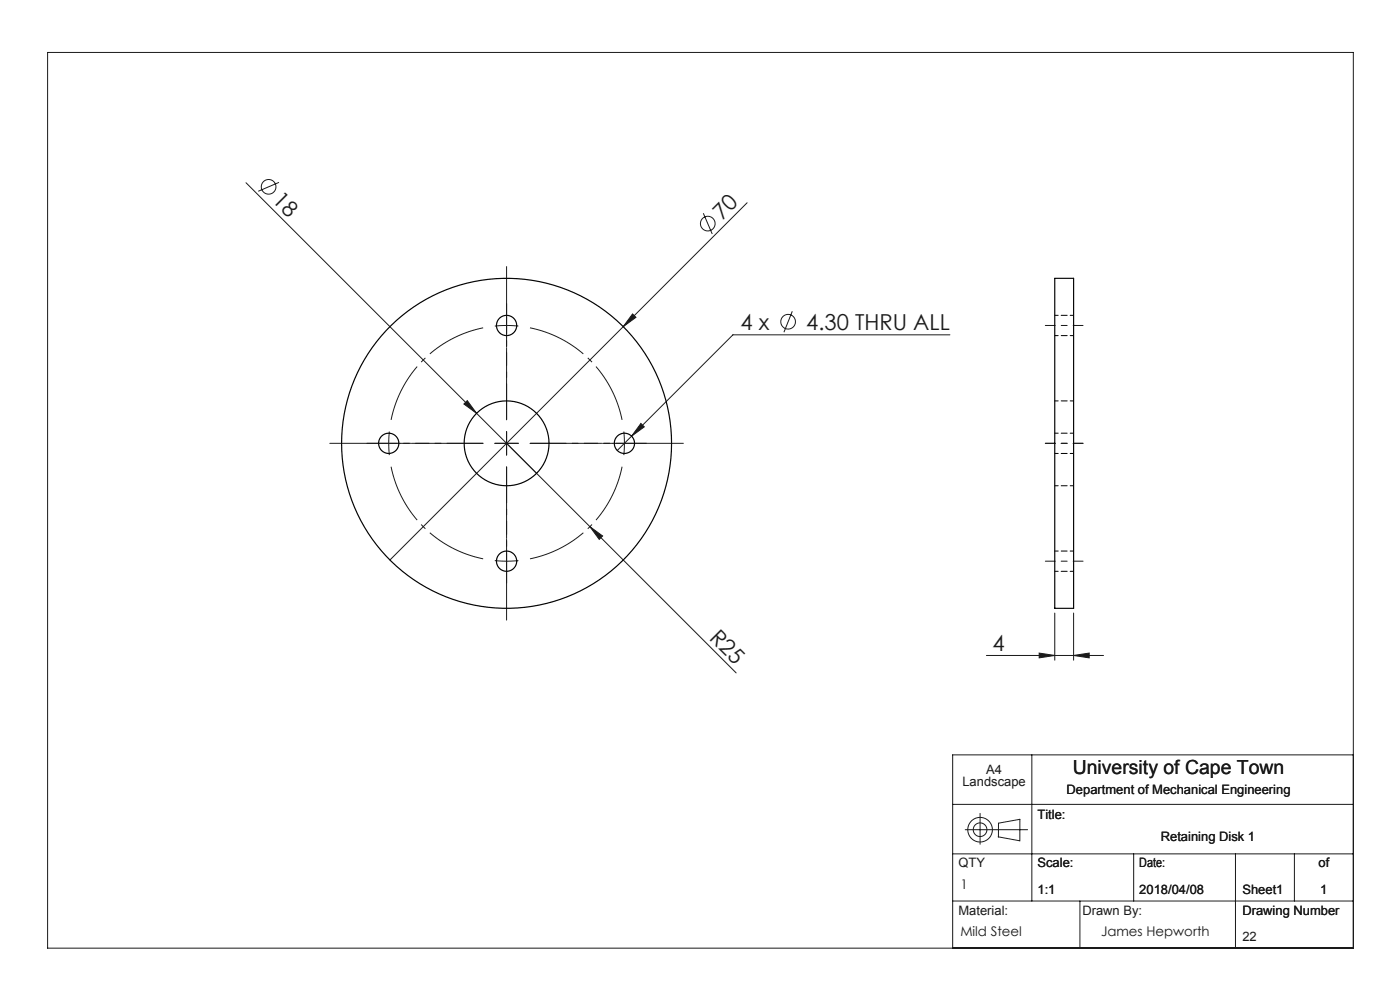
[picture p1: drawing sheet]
<svg xmlns="http://www.w3.org/2000/svg" width="297mm" height="210mm" viewBox="0 0 297 210" stroke-linecap="round" stroke-linejoin="round" font-family="sans-serif">
<g fill="none" stroke="#191924" stroke-width=".21">
<path d="M10.1 11.1h277v190h-277zM52.2 38.8l48.9 48.9M59.2 38.7l-4.4 1.9M149.2 45.2l1.9 4.4M158.5 43l-75.8 75.8M134.2 66.6l.7 .7-2.7 2zM168.1 66l-1.8 4.5M201.5 71h-46l-24.6 24.6M80 94h5M82.6 91.5l-.1 2.5 .1 2.5M98.4 85.7l.7-.7 2 2.7zM101.1 87.7l24 24"/>
<path d="M105 94h5M107.5 91.5v5M136 89.8l.7 .7-2.7 2zM125.1 111.7l2.7 2-.7 .7zM125.1 111.7l31.1 31M209.3 139h24.8M220.5 138.5l3.3 .5-3.3 .5zM223.8 130v10M227.8 139l3.3-.5v1zM227.8 130v10M202.1 170.6h85M204.8 176h13.2"/>
<path d="M207.9 172.5v6.6M211.8 177.5l4.5 .8M211.8 177.5v-2.9l4.6-.8v4.6M218.9 160.1v31M287.1 160.1h-85v41M202.1 191.1h85M202.1 181.1h85M229.1 191.1v10M240.5 181.1v10M262.1 181.1v20M274.6 181.1v10"/>
<circle cx="57" cy="39.6" r="1.56"/>
<circle cx="150.1" cy="47.4" r="1.56"/>
<circle cx="167.2" cy="68.2" r="1.56"/>
<circle cx="207.9" cy="176" r="1.45"/>
<circle cx="207.9" cy="176" r="2.61"/>
</g>
<path d="M107.5 69l-2.5 .2M107.5 69l2.5 .2M132.5 94l-.2-2.5M132.5 94l-.2 2.5M107.5 119l2.5-.1M107.5 119l-2.5-.1" fill="none" stroke="#191924" stroke-width=".21" stroke-dasharray="15.2 1.3 1.3 1.3" stroke-linecap="butt"/>
<path d="M102.5 69.5a25 25 0 0 0-19.5 19.6M83 99a25 25 0 0 0 19.5 19.5M132 89.1a25 25 0 0 0-19.6-19.6M112.4 118.5a25 25 0 0 0 19.6-19.5" fill="none" stroke="#191924" stroke-width=".21" stroke-dasharray="15.2 1.3 1.3 1.3" stroke-dashoffset="2.5" stroke-linecap="butt"/>
<g fill="none" stroke="#191924" stroke-width=".21" stroke-dasharray="15.2 1.3 1.3 1.3">
<path d="M107.5 69v-2.5M107.5 69v2.5M107.5 66.5v-2.1M107.5 71.5v2.2M80 94h-2.2M85 94h2.1M107.5 94v-2.5M107.5 94h-2.5M107.5 94v2.5M107.5 94h2.5M130 94h-2.2M132.5 94h2.5"/>
<path d="M132.5 94h-2.5M135 94h2.1M107.5 119v2.5M107.5 119v-2.5M107.5 116.5v-2.1M107.5 121.5v2.2"/>
</g>
<path d="M102.5 94h-15.2M107.5 89v-15.1M107.5 99v15.2M112.5 94h15.1" fill="none" stroke="#191924" stroke-width=".21" stroke-dasharray="15.2 1.3 1.3 1.3" stroke-dashoffset="7.6"/>
<path d="M102.5 94h-32.5M107.5 89v-32.5M107.5 99v32.5M112.5 94h32.5" fill="none" stroke="#191924" stroke-width=".21" stroke-dasharray="15.2 1.3 1.3 1.3" stroke-dashoffset=".9"/>
<path d="M221.8 69h8M221.8 94h8M229.8 119h-8" fill="none" stroke="#191924" stroke-width=".21" stroke-dasharray="15.2 1.3 1.3 1.3" stroke-dashoffset="13.1"/>
<g fill="#191924">
<path d="M98.4 85.7l.7-.7 2 2.7z"/>
<path d="M134.2 66.6l.7 .7-2.7 2z"/>
<path d="M125.1 111.7l2.7 2-.7 .7z"/>
<path d="M136 89.8l-2 2.7 2.7-2zM220.5 138.5l3.3 .5-3.3 .5zM227.8 139l3.3-.5v1z"/>
</g>
<g fill="none" stroke="#000" stroke-width=".25">
<path d="M223.8 59h4v70h-4z"/>
<circle cx="107.5" cy="69" r="2.15"/>
<circle cx="82.5" cy="94" r="2.15"/>
<circle cx="107.5" cy="94" r="9"/>
<circle cx="107.5" cy="94" r="35"/>
<circle cx="132.5" cy="94" r="2.15"/>
<circle cx="107.5" cy="119" r="2.15"/>
</g>
<path d="M223.8 71.2h4M227.8 66.9h-4M223.8 96.2h4M227.8 91.9h-4M227.8 85h-4M223.8 103h4M227.8 116.9h-4M223.8 121.2h4" fill="none" stroke="#000" stroke-width=".21" stroke-dasharray="1.3 .6" stroke-dashoffset=".5"/>
<g font-size="4.7" fill="#191924">
<text x="57.6" y="42.7" transform="rotate(45 57.6 42.7)">18</text>
<text x="153.2" y="46.8" transform="rotate(-45 153.2 46.8)">70</text>
<text x="157.1" y="70">4 x</text>
<text x="171.1" y="70">4.30 THRU ALL</text>
<text x="150.3" y="135.5" transform="rotate(45 150.3 135.5)">R25</text>
<text x="210.6" y="138">4</text>
</g>
<text font-size="4.1" fill="#191924" x="227.6" y="164.3">University of Cape Town</text>
<g font-size="2.8" fill="#191924">
<text x="203.7" y="188.5">1</text>
<text x="203.7" y="198.5">Mild Steel</text>
<text x="233.6" y="198.5">James Hepworth</text>
</g>
<g font-size="2.7" fill="#191924">
<text x="204.2" y="166.8">Landscape</text>
<text x="209.2" y="164.2">A4</text>
<text x="220.1" y="173.7">Title:</text>
<text x="226.3" y="168.5">Department of Mechanical Engineering</text>
<text x="246.3" y="178.4">Retaining Disk 1</text>
<text x="203.3" y="184">QTY</text>
<text x="220.1" y="184">Scale:</text>
<text x="241.7" y="184">Date:</text>
<text x="279.7" y="184">of</text>
<text x="220.1" y="189.6">1:1</text>
<text x="241.7" y="189.6">2018/04/08</text>
<text x="263.6" y="189.6">Sheet1</text>
<text x="280.1" y="189.6">1</text>
<text x="203.3" y="194.1">Material:</text>
<text x="229.6" y="194.1">Drawn By:</text>
<text x="263.6" y="194.1">Drawing Number</text>
<text x="263.6" y="199.6">22</text>
</g>
</svg>
